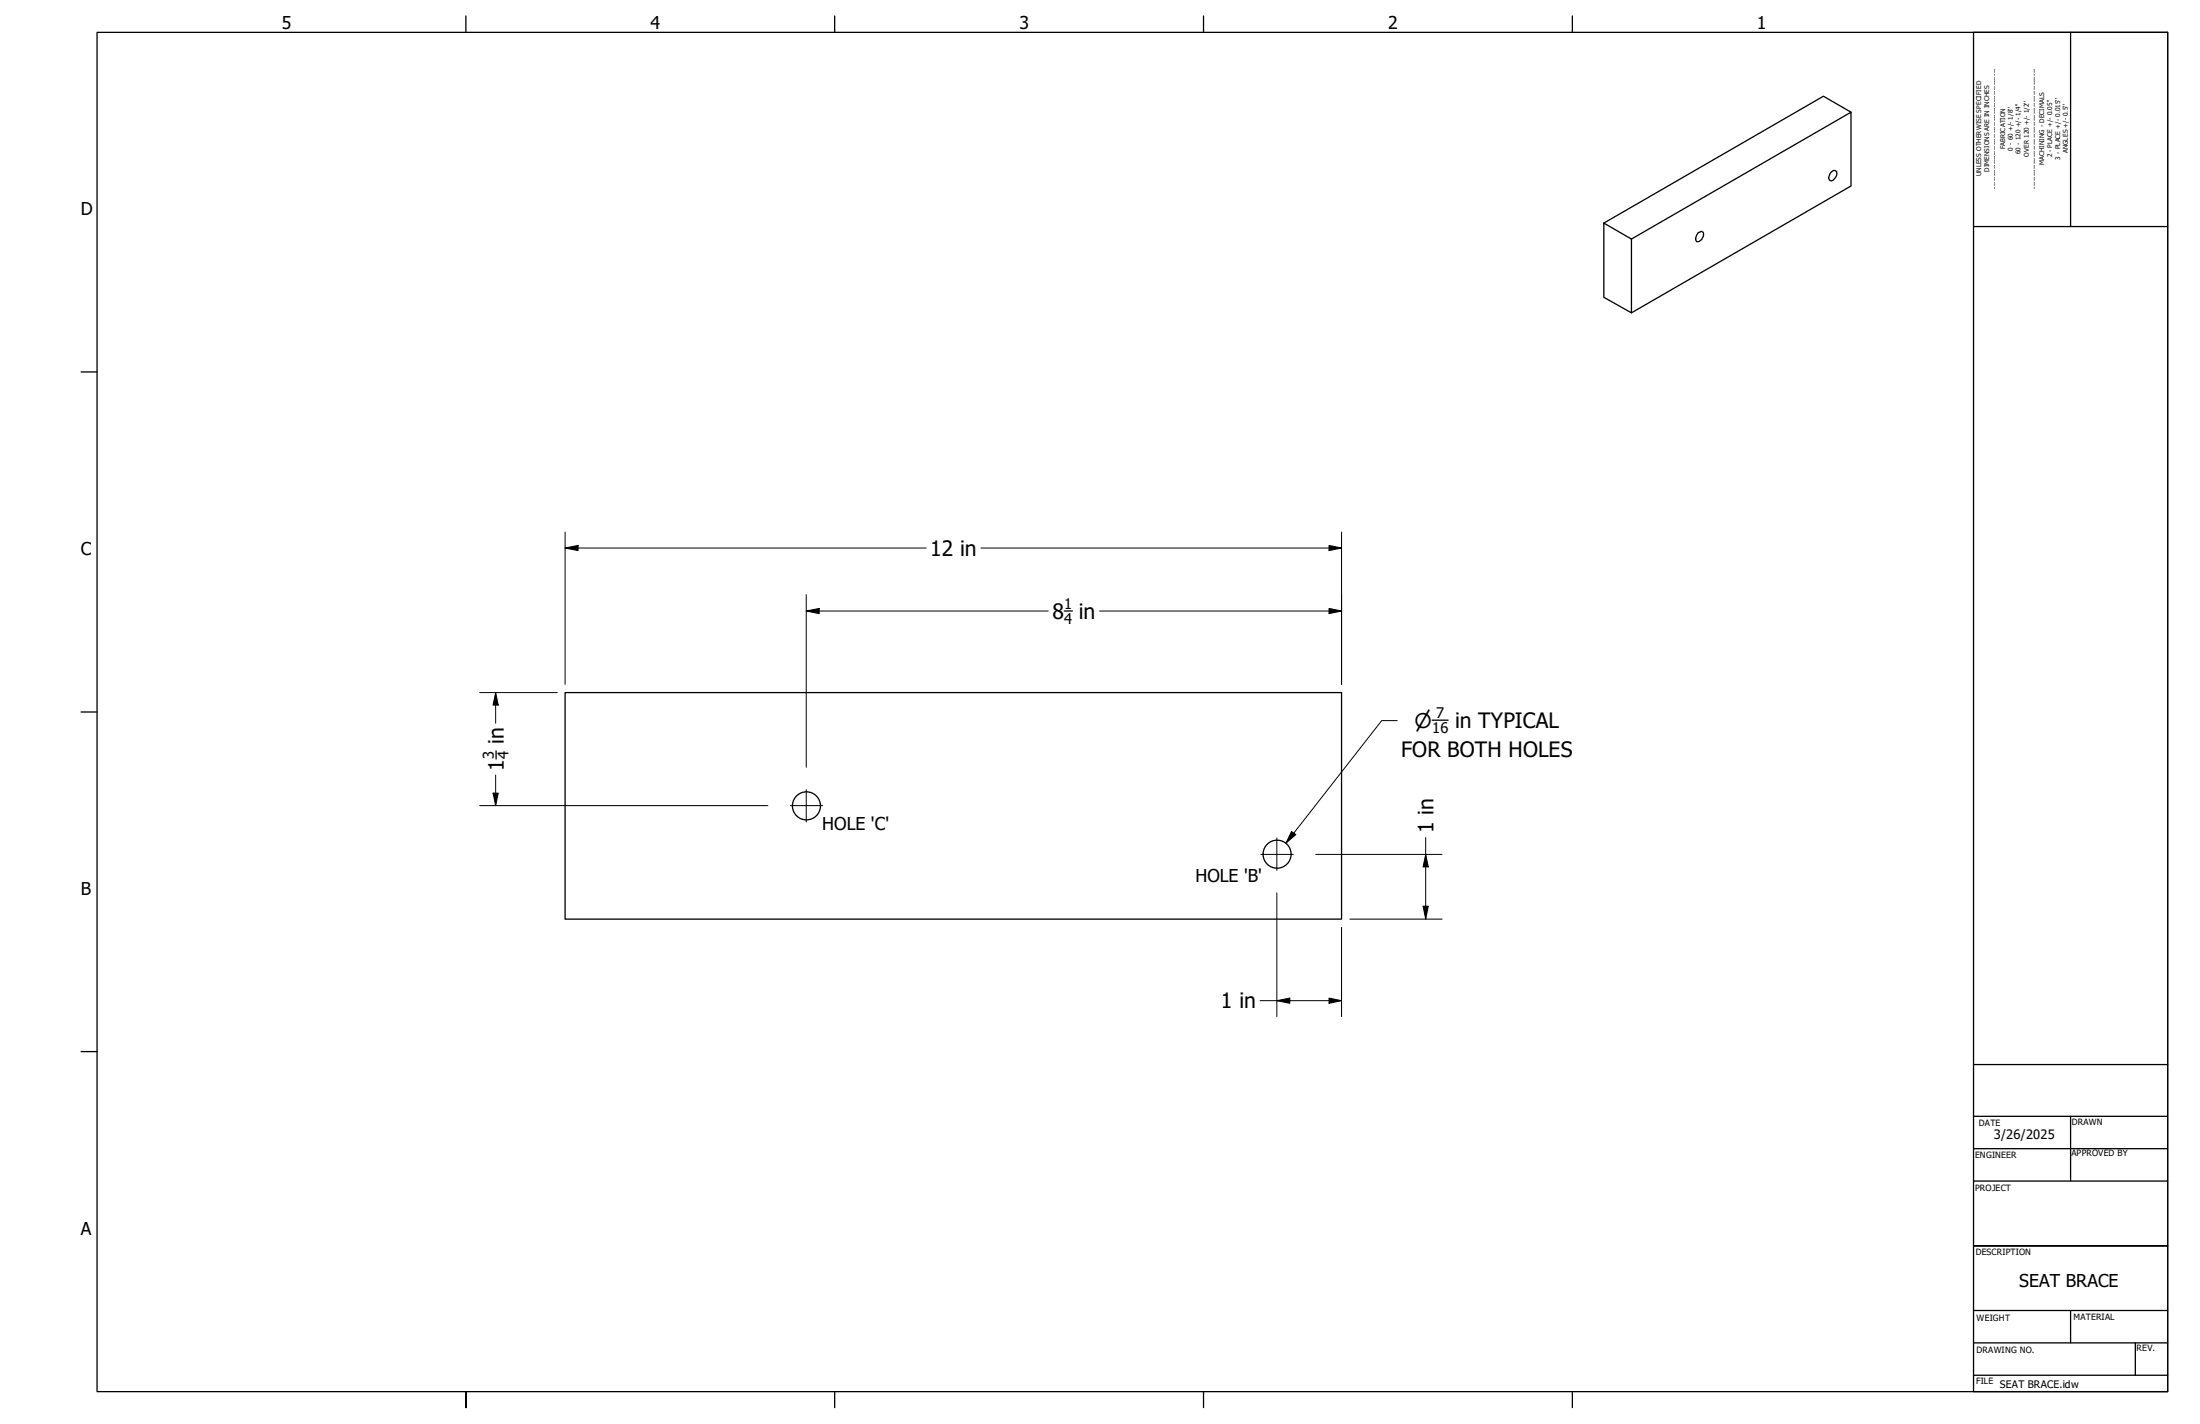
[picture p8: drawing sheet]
<svg xmlns="http://www.w3.org/2000/svg" width="432mm" height="279mm" viewBox="0 0 432 279" stroke-linecap="round" stroke-linejoin="round" font-family="sans-serif">
<!-- layer: Visible (ANSI) -->
<g fill="none" stroke="#000" stroke-width=".25">
<path d="M359.3 33.9a.66 .66 0 0 1 1-.4 .66 .66 0 0 1 .1 1l-.3 .6a.63 .63 0 0 1-1 .3 .63 .63 0 0 1 0-1zM363.3 22l-5.4-3.1-43.1 24.9M314.8 43.8l5.4 3.1v14.5l-5.4-3.1zM320.2 46.9l43.1-24.9v14.5l-43.1 24.9M333.3 45.6l.7-.2 .1 .1a1.11 1.11 0 0 1-.3 1.7 .53 .53 0 0 1-.8 .2 .53 .53 0 0 1-.2-.7zM110.9 135.9h152.4v44.4h-152.4z"/>
<circle cx="158.3" cy="158.1" r="2.75"/>
<circle cx="250.7" cy="167.6" r="2.75"/>
</g>
<!-- layer: Title (ANSI) -->
<g fill="none" stroke="#000" stroke-width=".25">
<path d="M387.4 6.4h38v266.7h-38zM406.4 6.3v38.1M387.3 44.4h38.1M387.3 208.9h38.1M387.3 219h38.1M406.4 219v12.7M387.3 225.4h38.1M387.3 231.7h38.1M387.3 257.1h38.1M406.4 257.1v6.4M425.4 244.4h-38h38M387.3 263.5h38.1"/>
<path d="M387.3 269.8h38.1M419.1 263.5v6.3"/>
</g>
<!-- layer: Border (ANSI) -->
<path d="M19.1 6.3h406.3v266.7h-406.3zM91.4 3.1v3.3M163.8 3.1v3.3M236.2 3.1v3.3M308.6 3.1v3.3M15.9 73h3.1M15.9 139.7h3.1M15.9 206.3h3.1M91.4 276.2v-3.2v3.2M163.8 273v3.2M236.2 273v3.2M308.6 273v3.2" fill="none" stroke="#000" stroke-width=".25"/>
<!-- layer: Center Mark (ANSI) -->
<path d="M155.1 158.1h6.4M158.2 154.9v6.4M247.5 167.6h6.3M250.6 164.4v6.4" fill="none" stroke="#000" stroke-width=".2"/>
<!-- layer: Dimension (ANSI) -->
<g fill="none" stroke="#000" stroke-width=".2">
<path d="M110.9 104.4v29.9M110.9 107.5l2.6-.5v1zM110.9 107.5h70.9M158.2 116.7v33.8M158.2 119.9l2.6-.5v1zM158.2 119.9h47.5M192.5 107.5h70.8M215.8 119.9h47.5M260.9 119.4l2.4 .5-2.4 .5zM260.9 107l2.4 .5-2.4 .5zM263.3 104.4v29.9M94.1 135.9h15.3"/>
<path d="M97.3 135.9v6M97.3 135.9l.5 2.4h-1zM94.1 158.1h56.6M96.8 155.6h1l-.5 2.5zM97.3 152.1v6M274.2 141.4h-3l-18.8 24M250.6 175.2v24.3M253.5 163.2l.8 .5-1.9 1.7zM258.2 167.6h24.8M279.3 177.8h1l-.5 2.5zM279.8 164.3v16M279.8 167.6l.5 2.5h-1z"/>
<path d="M247.3 196.3h16M250.6 196.3l2.6-.5v1zM260.9 195.8l2.4 .5-2.4 .5zM263.3 181.9v17.6M264.9 180.3h18.1"/>
</g>
<g fill="#000">
<path d="M110.9 107.5l2.6-.5v1z" fill-rule="evenodd"/>
<path d="M158.2 119.9l2.6-.5v1z" fill-rule="evenodd"/>
<path d="M260.9 107l2.4 .5-2.4 .5z" fill-rule="evenodd"/>
<path d="M97.3 135.9l.5 2.4h-1z" fill-rule="evenodd"/>
<path d="M260.9 119.4l2.4 .5-2.4 .5z" fill-rule="evenodd"/>
<path d="M96.8 155.6h1l-.5 2.5z" fill-rule="evenodd"/>
<path d="M253.5 163.2l.8 .5-1.9 1.7z" fill-rule="evenodd"/>
<path d="M279.3 177.8h1l-.5 2.5z" fill-rule="evenodd"/>
<path d="M279.8 167.6l.5 2.5h-1z" fill-rule="evenodd"/>
<path d="M250.6 196.3l2.6-.5v1z" fill-rule="evenodd"/>
<path d="M260.9 195.8l2.4 .5-2.4 .5z" fill-rule="evenodd"/>
</g>
<path d="M208.9 119.9h1.6M97.4 147.3v1.6M281.1 141.3h3.1" fill="none" stroke="#000" stroke-width=".25"/>
<g font-size="4.1">
<text x="182.5" y="109.1">12 in</text>
<text x="206.6" y="121.4">8 in</text>
<text x="285.6" y="142.8">in TYPICAL</text>
<text x="275" y="148.6">FOR BOTH HOLES</text>
<text x="98.9" y="151.2" transform="rotate(-90 98.9 151.2)">1 in</text>
<text x="281.3" y="163.5" transform="rotate(-90 281.3 163.5)">1 in</text>
<text x="239.6" y="197.9">1 in</text>
</g>
<text font-size="4" x="277.6" y="142.8">⌀</text>
<g font-size="3.5">
<text x="55.3" y="5.7">5</text>
<text x="127.7" y="5.7">4</text>
<text x="200.1" y="5.8">3</text>
<text x="272.5" y="5.8">2</text>
<text x="344.8" y="5.8">1</text>
<text x="15.8" y="42.2">D</text>
<text x="15.8" y="109">C</text>
<text x="161.4" y="162.8">HOLE 'C'</text>
<text x="234.6" y="173">HOLE 'B'</text>
<text x="15.8" y="175.6">B</text>
<text x="15.8" y="242.2">A</text>
<text x="396.3" y="252.6">SEAT BRACE</text>
</g>
<g font-size="2.9">
<text x="208.9" y="119.5">1</text>
<text x="208.9" y="122.3">4</text>
<text x="281.1" y="143.8">16</text>
<text x="281.9" y="141">7</text>
<text x="96.9" y="148.9" transform="rotate(-90 96.9 148.9)">3</text>
<text x="99.8" y="148.9" transform="rotate(-90 99.8 148.9)">4</text>
</g>
<text font-size="2.5" x="391.3" y="223.5">3/26/2025</text>
<text font-size="2" x="392.5" y="272.3">SEAT BRACE.idw</text>
<g font-size="1.7">
<text x="388.4" y="221">DATE</text>
<text x="406.7" y="220.7">DRAWN</text>
<text x="387.7" y="227.2">ENGINEER</text>
<text x="406.6" y="226.9">APPROVED BY</text>
<text x="387.7" y="233.6">PROJECT</text>
<text x="387.8" y="246.2">DESCRIPTION</text>
<text x="387.9" y="259.2">WEIGHT</text>
<text x="407" y="258.9">MATERIAL</text>
<text x="387.9" y="265.4">DRAWING NO.</text>
<text x="419.4" y="265.1">REV.</text>
<text x="387.9" y="271.6">FILE</text>
</g>
<g font-size="1.3">
<text x="393.5" y="29.3" transform="rotate(-90 393.5 29.3)">FABRICATION</text>
<text x="395.1" y="29.5" transform="rotate(-90 395.1 29.5)">0 - 60 +/- 1/8''</text>
<text x="388.9" y="34.5" transform="rotate(-90 388.9 34.5)">UNLESS OTHERWISE SPECIFIED</text>
<text x="390.4" y="33.7" transform="rotate(-90 390.4 33.7)">DIMENSIONS ARE IN INCHES</text>
<text x="396.6" y="30.2" transform="rotate(-90 396.6 30.2)">60 - 120 +/- 1/4''</text>
<text x="398.2" y="30.7" transform="rotate(-90 398.2 30.7)">OVER 120 +/- 1/2''</text>
<text x="401.2" y="32.3" transform="rotate(-90 401.2 32.3)">MACHINING - DECIMALS</text>
<text x="402.8" y="30.9" transform="rotate(-90 402.8 30.9)">2 - PLACE +/- 0.05''</text>
<text x="404.4" y="31.3" transform="rotate(-90 404.4 31.3)">3 - PLACE +/- 0.015''</text>
<text x="405.9" y="30.1" transform="rotate(-90 405.9 30.1)">ANGLES +/- 0.5''</text>
<text x="391.9" y="37" transform="rotate(-90 391.9 37)">--------------------------------------------------</text>
<text x="399.7" y="37" transform="rotate(-90 399.7 37)">--------------------------------------------------</text>
</g>
</svg>
